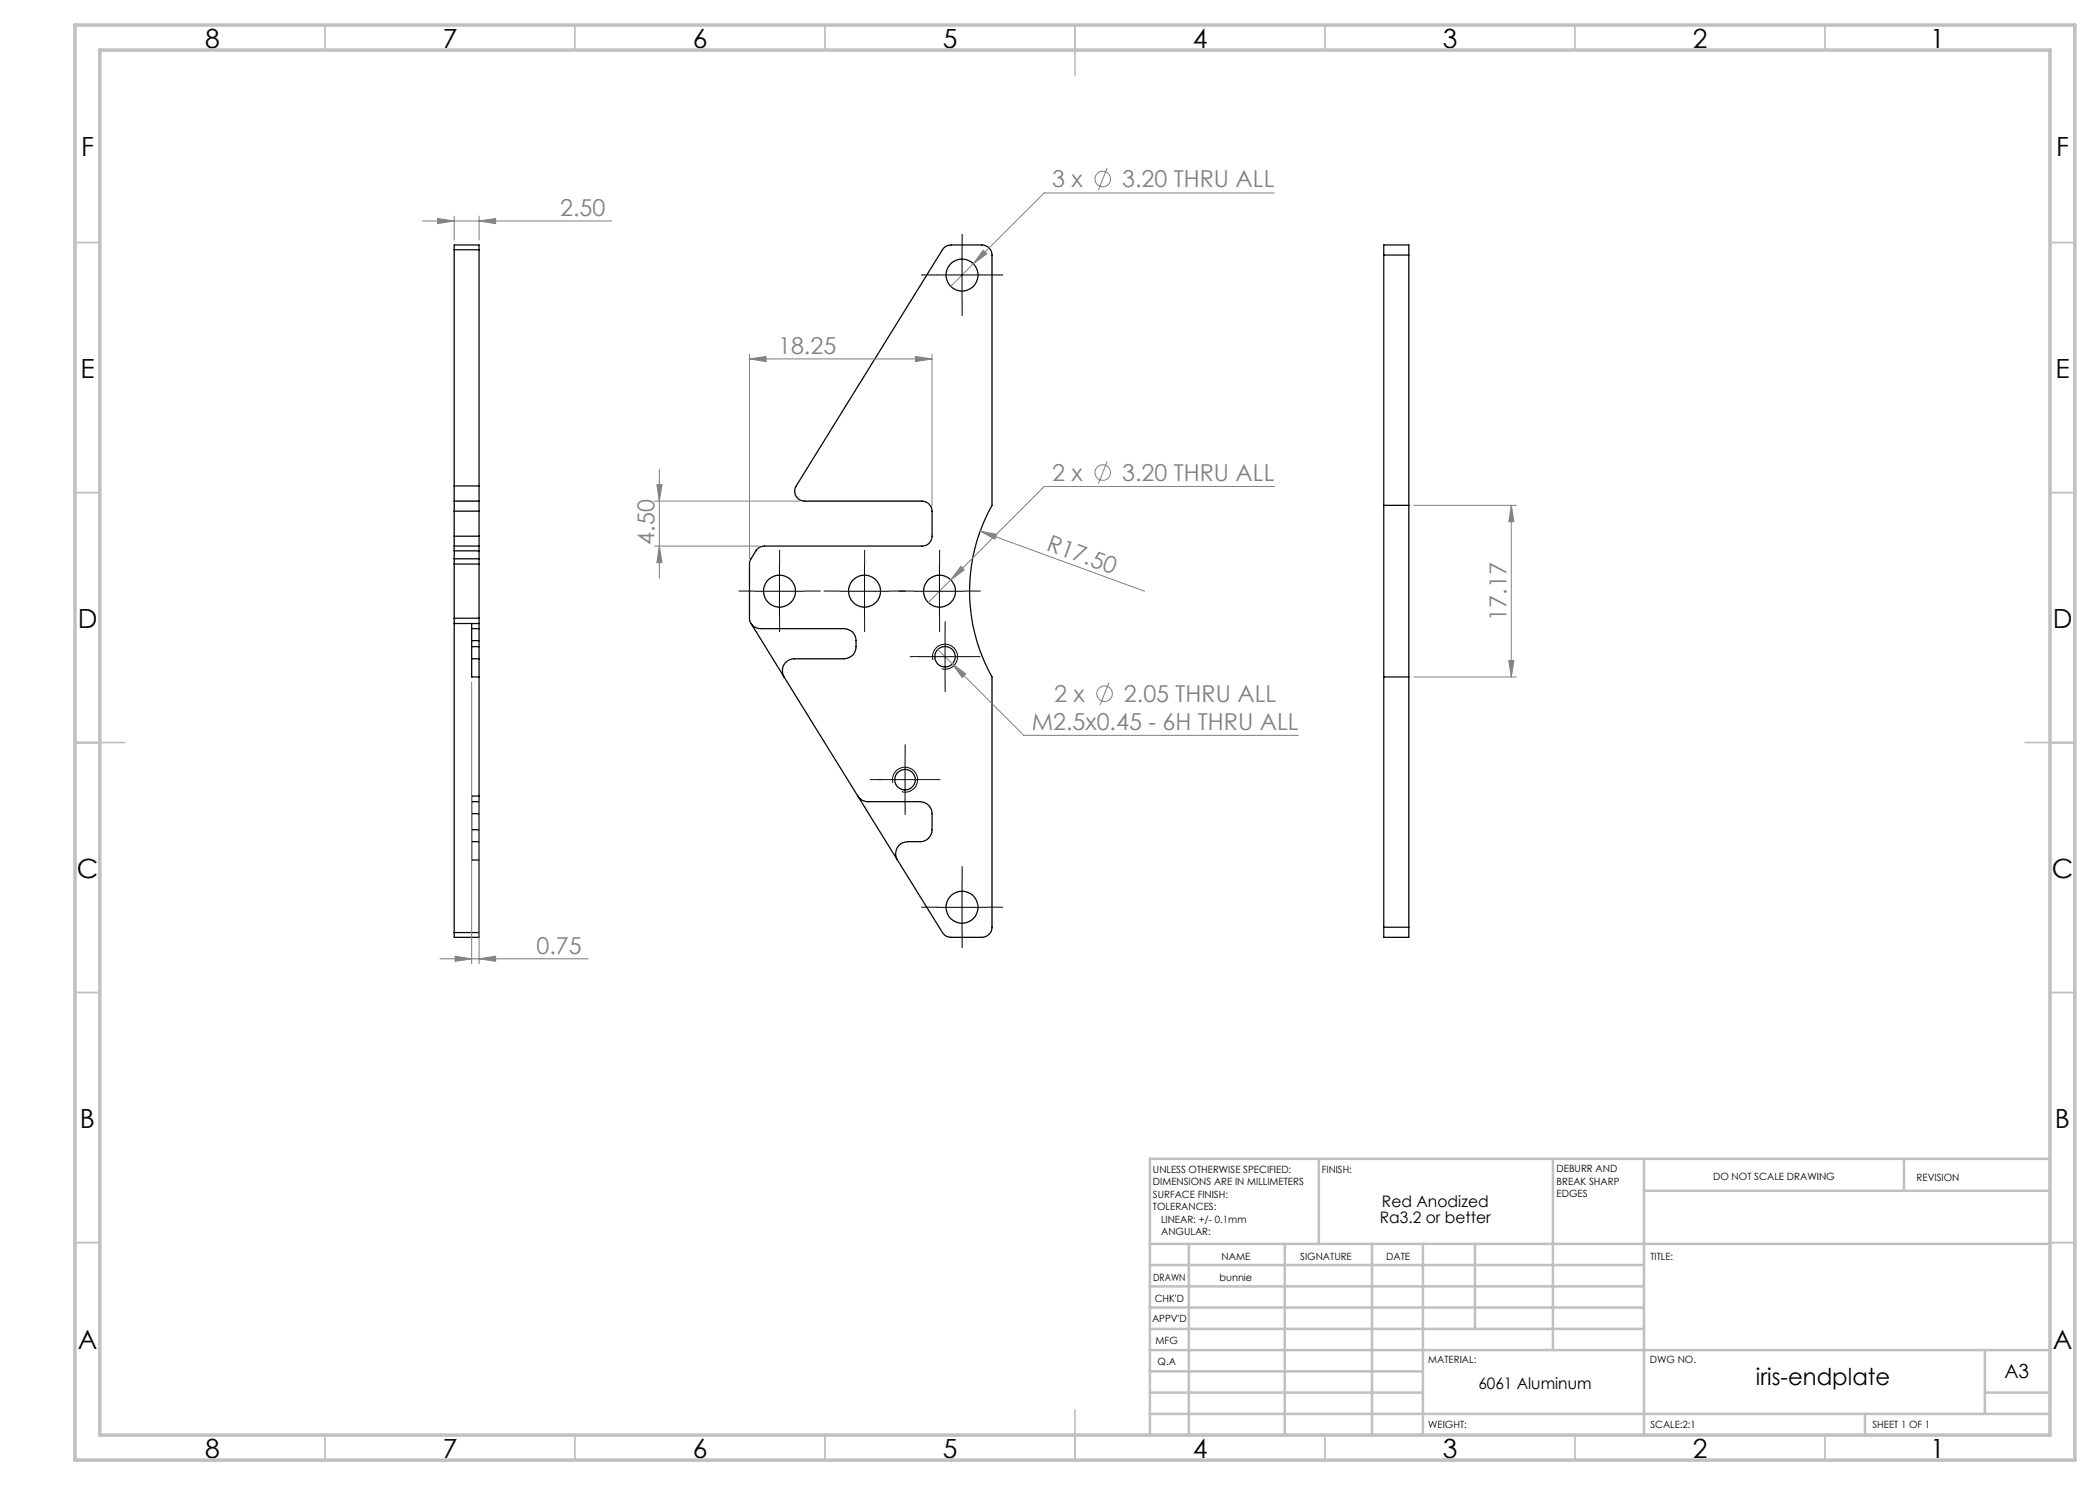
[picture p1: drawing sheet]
<svg xmlns="http://www.w3.org/2000/svg" width="420mm" height="297mm" viewBox="0 0 420 297" stroke-linecap="round" stroke-linejoin="round" font-family="sans-serif">
<g fill="none" stroke="#000" stroke-width=".25">
<path d="M90.8 49.9v-.9h5v.9M90.8 49.9v47.3M90.8 49.9h5M95.8 49.9v47.3M276.8 51v-2h5v2M276.8 51v50.1M276.8 51h5M281.8 51v50.1M90.8 97.2v3M90.8 97.2h5M95.8 97.2v3M90.8 111.8v1"/>
<path d="M90.8 109.2v1M90.8 100.2v2M90.8 107.2v2M90.8 109.2h5M90.8 100.2h5M90.8 111.8h5M90.8 112.8h5M90.8 102.2v5M90.8 110.2v1.6M90.8 112.8v10.8M90.8 110.2h5M90.8 102.2h5"/>
<path d="M90.8 107.2h5M95.8 111.8v1M95.8 109.2v1M95.8 100.2v2M95.8 107.2v2M95.8 102.2v5M95.8 110.2v1.6M95.8 112.8v10.8M276.8 101.1v34.3M276.8 101.1h5M281.8 101.1v34.3M90.8 123.6v1.1"/>
<path d="M90.8 123.6h5M90.8 124.7h5M90.8 124.7v61.8M94.3 131.8h1.5M94.3 125.7h1.5M94.3 124.7v10.7h1.5M94.3 129.3h1.5M94.3 128.1h1.5M95.8 123.6v1.1M95.8 124.7v1M95.8 131.8v3.6M95.8 129.3v2.5"/>
<path d="M95.8 125.7v2.4M95.8 128.1v1.2M95.8 135.4v23.8M150.2 124.7l-.3-.9v-11.1l.2-.8 1.1-1.7a2.24 2.24 0 0 1 1.7-1h31.5a1.99 1.99 0 0 0 2-2v-5a2.05 2.05 0 0 0-2-2h-23.5a1.97 1.97 0 0 1-1.7-3l29.3-47.3a2.1 2.1 0 0 1 1.7-.9h6.2a2.05 2.05 0 0 1 2 2v50.1a35 35 0 0 0 0 34.3v50.1a2.05 2.05 0 0 1-2 2h-6.2a1.89 1.89 0 0 1-1.7-1l-31.7-51.1M150.2 124.7a2.21 2.21 0 0 0 2 1h16.6a2.35 2.35 0 0 1 2.4 2.4 3.4 3.4 0 0 1-.7 3 2.97 2.97 0 0 1-1.7 .7h-9.9a2.39 2.39 0 0 0-2.1 3.6M150.2 124.7l6.6 10.7M276.8 135.4h5M276.8 135.4v50.1M281.8 135.4v50.1M95.8 159.2v1.1M95.8 159.2h-1.5v12.8h1.5M171.6 159.2a2.32 2.32 0 0 0 2 1.1h10.4a2.41 2.41 0 0 1 2.4 2.4v3.2a2.41 2.41 0 0 1-2.4 2.4 5.6 5.6 0 0 0-3.9 .5 2.46 2.46 0 0 0-.6 3.2"/>
<path d="M94.3 168.3h1.5M94.3 160.3h1.5M94.3 165.9h1.5M94.3 162.7h1.5M95.8 168.3v3.7M95.8 165.9v2.4M95.8 160.3v2.4M95.8 162.7v3.2M95.8 172v14.5M90.8 186.5v1h5v-1M90.8 186.5h5M276.8 185.5v2h5v-2"/>
<path d="M276.8 185.5h5"/>
<circle cx="192.4" cy="55" r="3.2"/>
<circle cx="155.9" cy="118.2" r="3.2"/>
<circle cx="172.9" cy="118.2" r="3.2"/>
<circle cx="187.9" cy="118.2" r="3.2"/>
<circle cx="189" cy="131.3" r="2.05"/>
<circle cx="181" cy="155.9" r="2.06"/>
<circle cx="192.4" cy="181.5" r="3.2"/>
</g>
<g fill="none" stroke="#808080" stroke-width=".2">
<path d="M221.4 33.6l-1.7 4.4M254.9 38.6h-46.1l-14.1 14.1M84.5 44.2h37.8M87.5 43.7l3.3 .5-3.3 .5zM90.8 43.2v4.8M95.8 44.2l3.3-.5v1zM95.8 43.2v4.8M194.7 52.7l-4.6 4.6M196.6 50.1l.8 .7-2.7 1.9zM149.9 71.8l3.3-.5v1zM149.9 70.8v41M149.9 71.8h36.5"/>
<path d="M183.1 71.3l3.3 .5-3.3 .5zM186.4 70.8v30.4M131.4 96.9h1l-.5 3.3zM131.9 93.9v21.7M221.4 92.3l-1.7 4.4M254.9 97.3h-46.1l-23.2 23.2M130.9 109.2h21M130.9 100.2h29M131.9 109.2l.5 3.3h-1zM192.2 113.3l.7 .7-2.7 2zM196 106.2l3.3 .7-.3 .9zM196 106.2l32.9 12"/>
<path d="M282.8 101.1h20.5M302.3 101.1l.5 3.2h-1zM302.3 101.1v34.3M94.3 136.4v56.4M187.6 129.9l17.2 17.2h54.9M190.5 132.8l2.6 2-.7 .7zM221.8 136.5l-1.8 4.5M282.8 135.4h20.5M301.8 132.1h1l-.5 3.3zM95.8 160.2v32.6M88 191.8h29.7M91 191.2l3.3 .6-3.3 .5z"/>
<path d="M95.8 191.8l3.3-.6v1.1z"/>
<circle cx="220.6" cy="35.8" r="1.55"/>
<circle cx="220.5" cy="94.5" r="1.56"/>
<circle cx="220.9" cy="138.7" r="1.55"/>
</g>
<g fill="none" stroke="#000" stroke-width=".2">
<path d="M187.4 55h10M192.4 50v10M150.9 118.2h10M155.9 113.2v10M167.9 118.2h10M172.9 113.2v10M182.9 118.2h10M187.9 113.2v10M184 131.3h10M186.6 132a2.51 2.51 0 0 1 2.2-3.2 2.51 2.51 0 0 1 2.7 2.8 2.51 2.51 0 0 1-3.2 2.2M189 126.3v10M176 155.9h10"/>
<path d="M178.6 156.6a2.51 2.51 0 0 1 2.2-3.2 2.51 2.51 0 0 1 2.7 2.7 2.51 2.51 0 0 1-3.1 2.3M181 151v9.9M192.4 176.5v9.9M187.4 181.5h10"/>
</g>
<g fill="none" stroke="#000" stroke-width=".2" stroke-dasharray="15.2 1.3 1.3 1.3" stroke-linecap="butt">
<path d="M187.4 55h-3.2M192.4 50v-3.2M192.4 60v3.2M197.4 55h3.2M150.9 118.2h-3.2M155.9 113.2v-3.2M160.9 118.2h3.2M167.9 118.2h-3.2M172.9 113.2v-3.2M177.9 118.2h3.2M182.9 118.2h-3.2M187.9 113.2v-3.2"/>
<path d="M192.9 118.2h3.2M155.9 123.2v3.2M172.9 123.2v3.2M184 131.3h-2M187.9 123.2v3.2M189 126.3v-2M189 136.3v2.1M194 131.3h2.1M176 155.9h-2M181 150.9v-2M186 155.9h2.1M181 160.9v2.1"/>
<path d="M192.4 176.4v-3.2M187.4 181.4h-3.2M192.4 186.4v3.2M197.4 181.4h3.2"/>
</g>
<g fill="none" stroke="#c0c0c0" stroke-width=".35">
<path d="M65 5v5M115 5v5M165 5v5M215 5v10M265 5v5M315 5v5M365 5v5M15 48.5h5M410 48.5h5M15 98.5h5M410 98.5h5M15 148.5h10"/>
<path d="M405 148.5h10M15 198.5h5M410 198.5h5M15 248.5h5M410 248.5h5M65 287v5M115 287v5M165 287v5M215 282v10M265 287v5M315 287v5M365 287v5"/>
</g>
<g fill="none" stroke="#c0c0c0" stroke-width=".5">
<path d="M263.8 231.8v17M310.6 231.8v38.2M328.8 231.8v55.2M328.8 238.2h81.2M380.8 231.8v6.4M410 231.8h-180v55.2M230 248.8h180M230 257.3h98.8M230 253h98.8M237.8 248.8v38.2M257 248.8v38.2M274.4 248.8v38.2"/>
<path d="M284.6 248.8v38.2M295 248.8v17M230 265.8h98.8M230 261.5h98.8M230 278.5h54.6M230 274.3h54.6M230 270h180M397 278.5h13M397 270v12.8M230 282.8h180M373 282.8v4.2"/>
</g>
<path d="M15 5h400v287h-400zM20 10h390v277h-390z" fill="none" stroke="#c0c0c0" stroke-width=".7"/>
<g fill="#808080">
<path d="M196 106.2l3.3 .7-.3 .9z"/>
<path d="M196.6 50.1l-1.9 2.6 2.7-1.9zM192.2 113.3l-2 2.7 2.7-2zM190.5 132.8l1.9 2.7 .7-.7zM149.9 71.8l3.3-.5v1zM183.1 71.3l3.3 .5-3.3 .5zM87.5 43.7l3.3 .5-3.3 .5zM95.8 44.2l3.3-.5v1z"/>
<path d="M131.9 109.2l.5 3.3h-1zM131.4 96.9h1l-.5 3.3z"/>
<path d="M302.3 101.1l.5 3.2h-1zM301.8 132.1h1l-.5 3.3z"/>
<path d="M91 191.2l3.3 .6-3.3 .5zM95.8 191.8l3.3-.6v1.1z"/>
</g>
<g font-size="5.3">
<text x="41" y="9.5">8</text>
<text x="88.5" y="9.5">7</text>
<text x="138.5" y="9.5">6</text>
<text x="188.5" y="9.5">5</text>
<text x="238.5" y="9.5">4</text>
<text x="288.5" y="9.5">3</text>
<text x="338.5" y="9.5">2</text>
<text x="386" y="9.5">1</text>
<text x="16.2" y="31.3">F</text>
<text x="411.2" y="31.3">F</text>
<text x="16.1" y="75.5">E</text>
<text x="411.1" y="75.5">E</text>
<text x="15.5" y="125.5">D</text>
<text x="410.5" y="125.5">D</text>
<text x="15.4" y="175.5">C</text>
<text x="410.4" y="175.5">C</text>
<text x="16" y="225.5">B</text>
<text x="411" y="225.5">B</text>
<text x="15.5" y="269.8">A</text>
<text x="410.5" y="269.8">A</text>
<text x="41" y="291.5">8</text>
<text x="88.5" y="291.5">7</text>
<text x="138.5" y="291.5">6</text>
<text x="188.5" y="291.5">5</text>
<text x="238.5" y="291.5">4</text>
<text x="288.5" y="291.5">3</text>
<text x="338.5" y="291.5">2</text>
<text x="386" y="291.5">1</text>
</g>
<g font-size="4.7" fill="#808080">
<text x="210.4" y="37.5">3 x</text>
<text x="224.4" y="37.5">3.20 THRU ALL</text>
<text x="112" y="43.2">2.50</text>
<text x="155.6" y="70.8">18.25</text>
<text x="210.4" y="96.2">2 x</text>
<text x="224.4" y="96.2">3.20 THRU ALL</text>
<text x="130.9" y="108.9" transform="rotate(-90 130.9 108.9)">4.50</text>
<text x="209.1" y="109.9" transform="rotate(20 209.1 109.9)">R17.50</text>
<text x="301.3" y="124.1" transform="rotate(-90 301.3 124.1)">17.17</text>
<text x="210.8" y="140.4">2 x</text>
<text x="224.8" y="140.4">2.05 THRU ALL</text>
<text x="206.3" y="146">M2.5x0.45 - 6H THRU ALL</text>
<text x="107.3" y="190.7">0.75</text>
</g>
<text font-size="4.7" x="351.2" y="277">iris-endplate</text>
<text font-size="3.9" x="400.9" y="275.5">A3</text>
<g font-size="3.2">
<text x="276" y="244.6">Ra3.2 or better</text>
<text x="276.4" y="241.4">Red Anodized</text>
<text x="295.7" y="277.9">6061 Aluminum</text>
</g>
<g font-size="2">
<text x="230.6" y="234.6">UNLESS OTHERWISE SPECIFIED:</text>
<text x="230.6" y="237.1">DIMENSIONS ARE IN MILLIMETERS</text>
<text x="230.6" y="239.6">SURFACE FINISH:</text>
<text x="264.4" y="234.6">FINISH:</text>
<text x="311.3" y="234.5">DEBURR AND</text>
<text x="311.3" y="237">BREAK SHARP</text>
<text x="311.3" y="239.5">EDGES</text>
<text x="342.6" y="236">DO NOT SCALE DRAWING</text>
<text x="383.3" y="236.2">REVISION</text>
<text x="230.6" y="242.1">TOLERANCES:</text>
<text x="232.2" y="244.6">LINEAR: +/- 0.1mm</text>
<text x="232.2" y="247.1">ANGULAR:</text>
<text x="244.3" y="252">NAME</text>
<text x="260" y="251.9">SIGNATURE</text>
<text x="277.2" y="251.9">DATE</text>
<text x="330.1" y="251.9">TITLE:</text>
<text x="230.6" y="256.1">DRAWN</text>
<text x="243.9" y="256.1">bunnie</text>
<text x="230.9" y="260.3">CHK'D</text>
<text x="230.4" y="264.4">APPV'D</text>
<text x="231.1" y="268.8">MFG</text>
<text x="231.5" y="273">Q.A</text>
<text x="285.6" y="272.5">MATERIAL:</text>
<text x="330" y="272.5">DWG NO.</text>
<text x="285.6" y="285.5">WEIGHT:</text>
<text x="330.1" y="285.6">SCALE:2:1</text>
<text x="374.5" y="285.6">SHEET 1 OF 1</text>
</g>
</svg>
